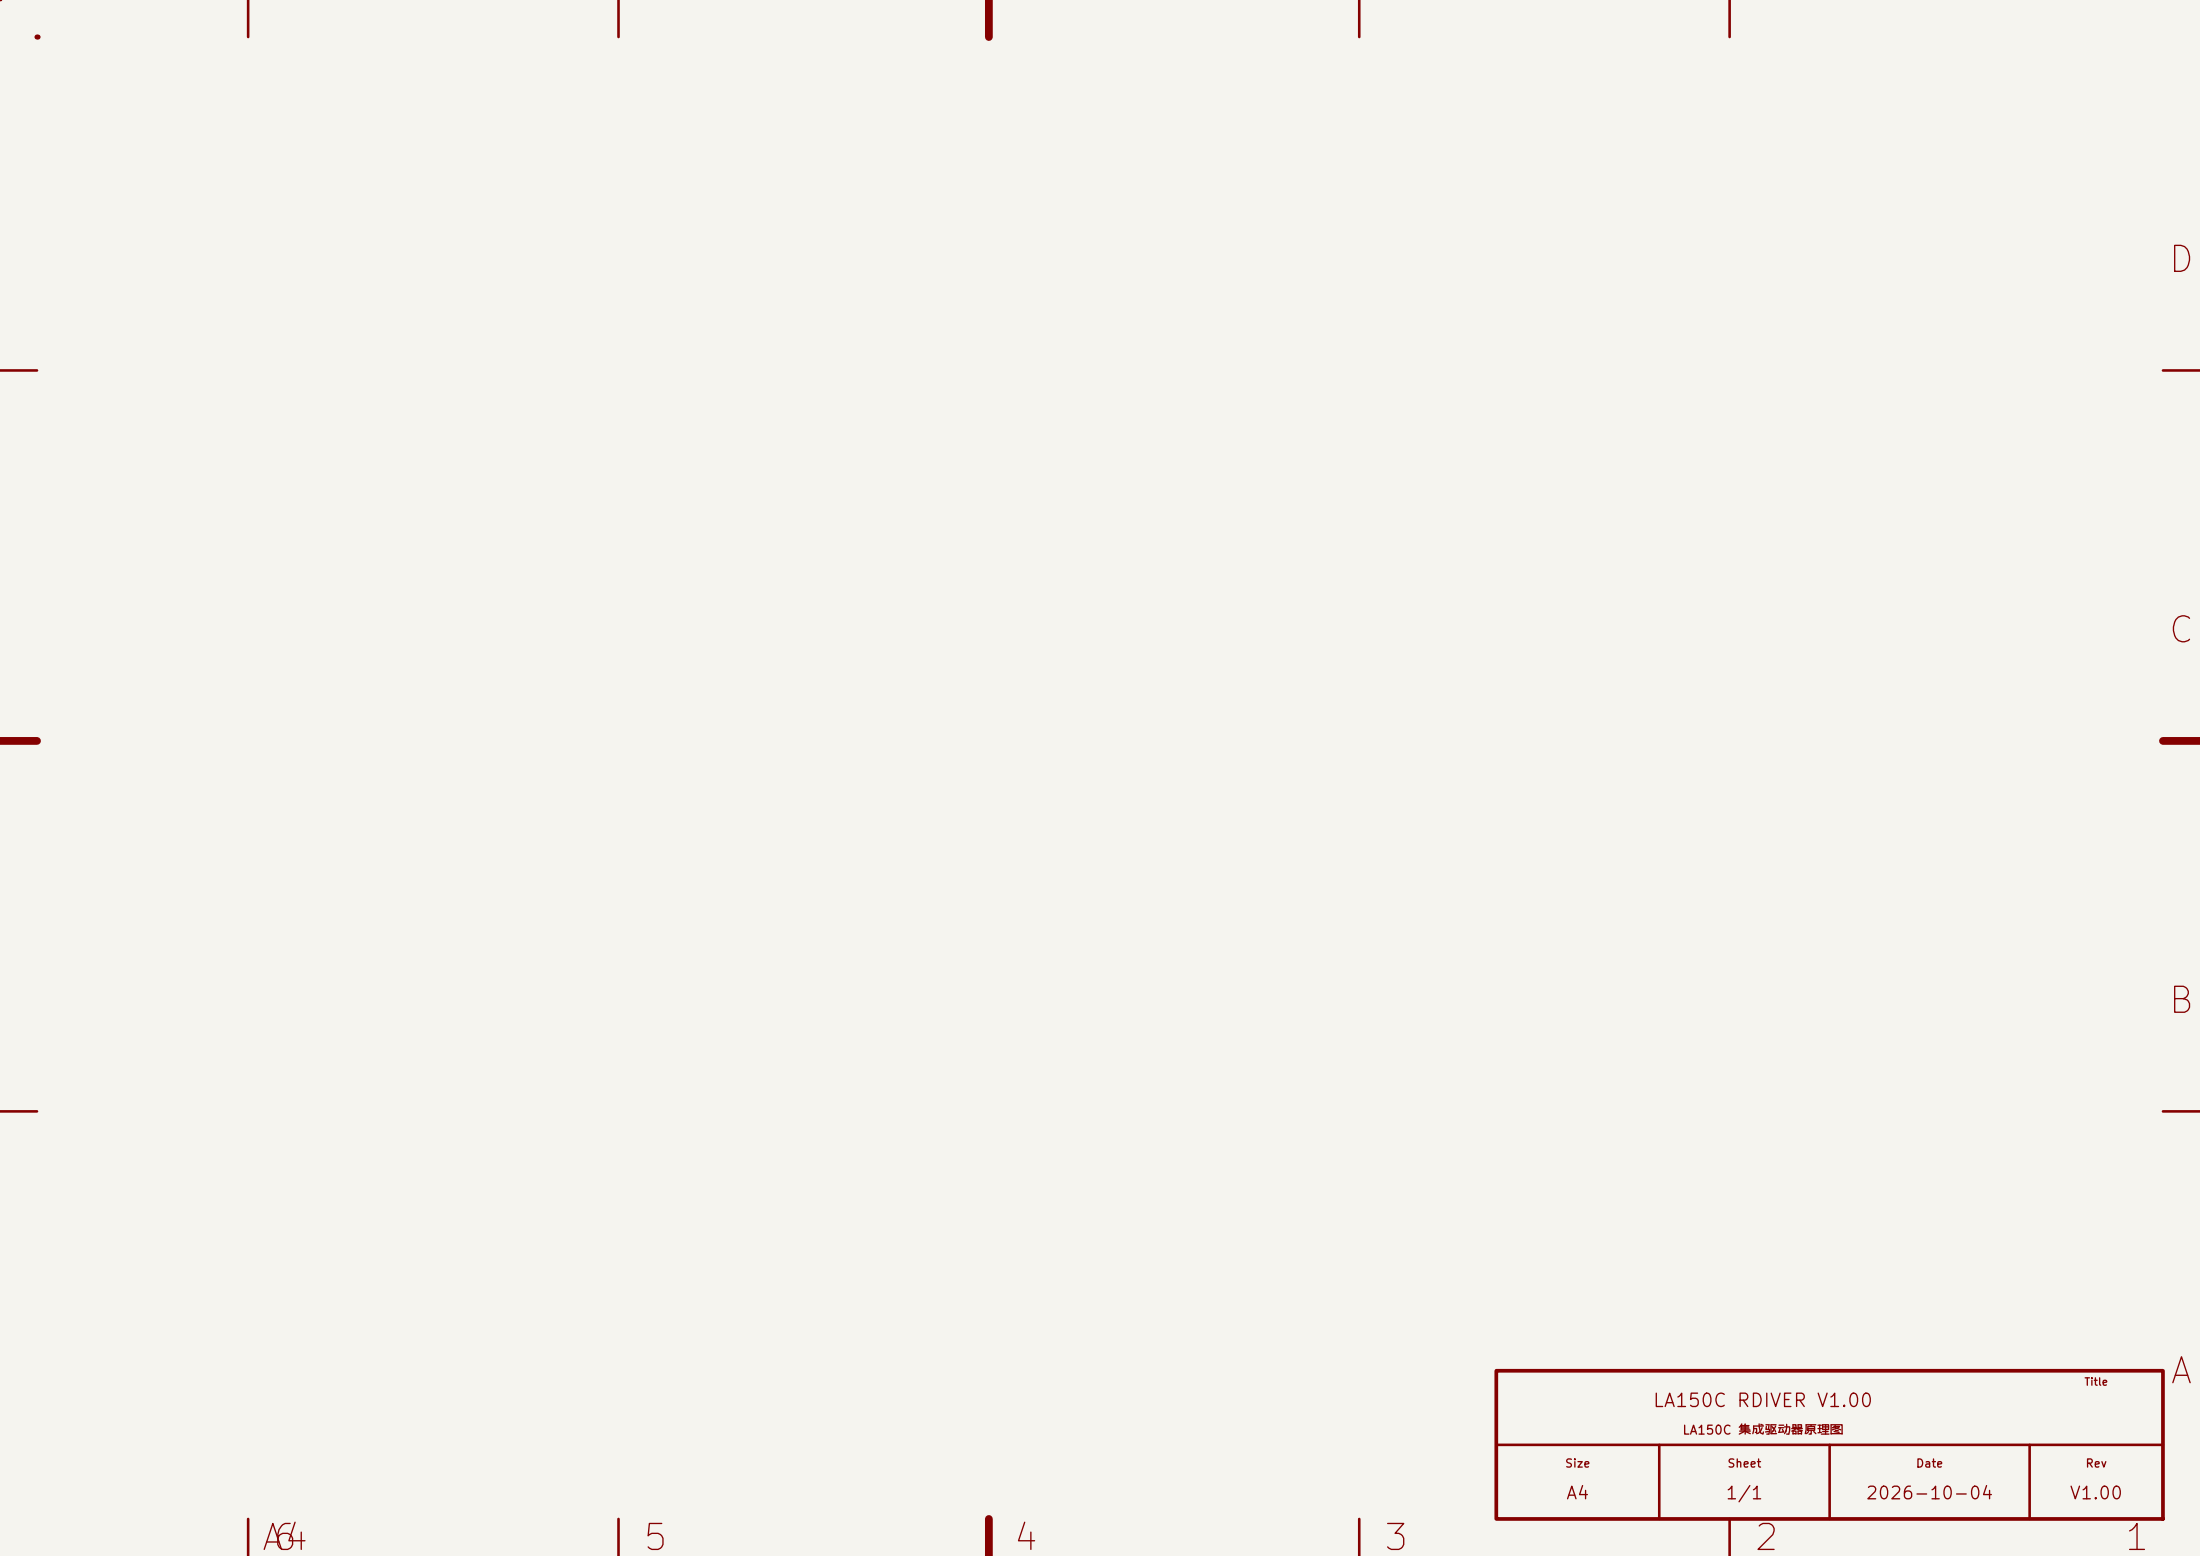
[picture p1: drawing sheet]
<svg xmlns="http://www.w3.org/2000/svg" width="297mm" height="210mm" viewBox="0 0 297 210" stroke-linecap="round" stroke-linejoin="round" font-family="sans-serif">
<path d="M0 0h297v210h-297z" fill="#f5f4ef" stroke="#f5f4ef" stroke-width=".14"/>
<g fill="#840000">
<circle cx="0" cy="0" r=".17"/>
<circle cx="5" cy="5" r=".35"/>
</g>
<path d="M133.5 0v5M0 100h5M292 100h5M133.5 205v5" fill="none" stroke="#840000" stroke-width="1.1"/>
<g fill="none" stroke="#840000" stroke-width=".35">
<path d="M33.5 0v5M83.5 0v5M133.5 0v5M183.5 0v5M233.5 0v5M0 50h5M292 50h5M0 100h5M292 100h5M0 150h5M292 150h5M202 195h90"/>
<path d="M224 195v10M247 195v10M274 195v10M33.5 205v5M83.5 205v5M133.5 205v5M183.5 205v5M233.5 205v5"/>
</g>
<path d="M202 185h90v20h-90z" fill="none" stroke="#840000" stroke-width=".5"/>
<g font-size="3.5" fill="#840000">
<text x="292.4" y="37.7">D</text>
<text x="292.4" y="87.7">C</text>
<text x="292.4" y="137.7">B</text>
<text x="292.7" y="187.7">A</text>
<text x="35" y="210.2">A4</text>
<text x="36.5" y="210.2">6</text>
<text x="86.5" y="210.2">5</text>
<text x="136.5" y="210.2">4</text>
<text x="186.5" y="210.2">3</text>
<text x="236.5" y="210.2">2</text>
<text x="286.5" y="210.2">1</text>
</g>
<text font-size="1.8" fill="#840000" x="223" y="190.4">LA150C RDIVER V1.00</text>
<g font-size="1.7" fill="#840000">
<text x="211.3" y="202.8">A4</text>
<text x="232.8" y="202.8">1/1</text>
<text x="251.8" y="202.8">2026-10-04</text>
<text x="279.3" y="202.8">V1.00</text>
</g>
<text font-size="1.2" fill="#840000" x="227" y="193.9">LA150C 集成驱动器原理图</text>
<g font-size="1.1" fill="#840000">
<text x="211.2" y="198.3">Size</text>
<text x="233.1" y="198.3">Sheet</text>
<text x="258.6" y="198.3">Date</text>
<text x="281.5" y="198.3">Rev</text>
</g>
<text font-size="1" fill="#840000" x="281.3" y="187.3">Title</text>
</svg>
